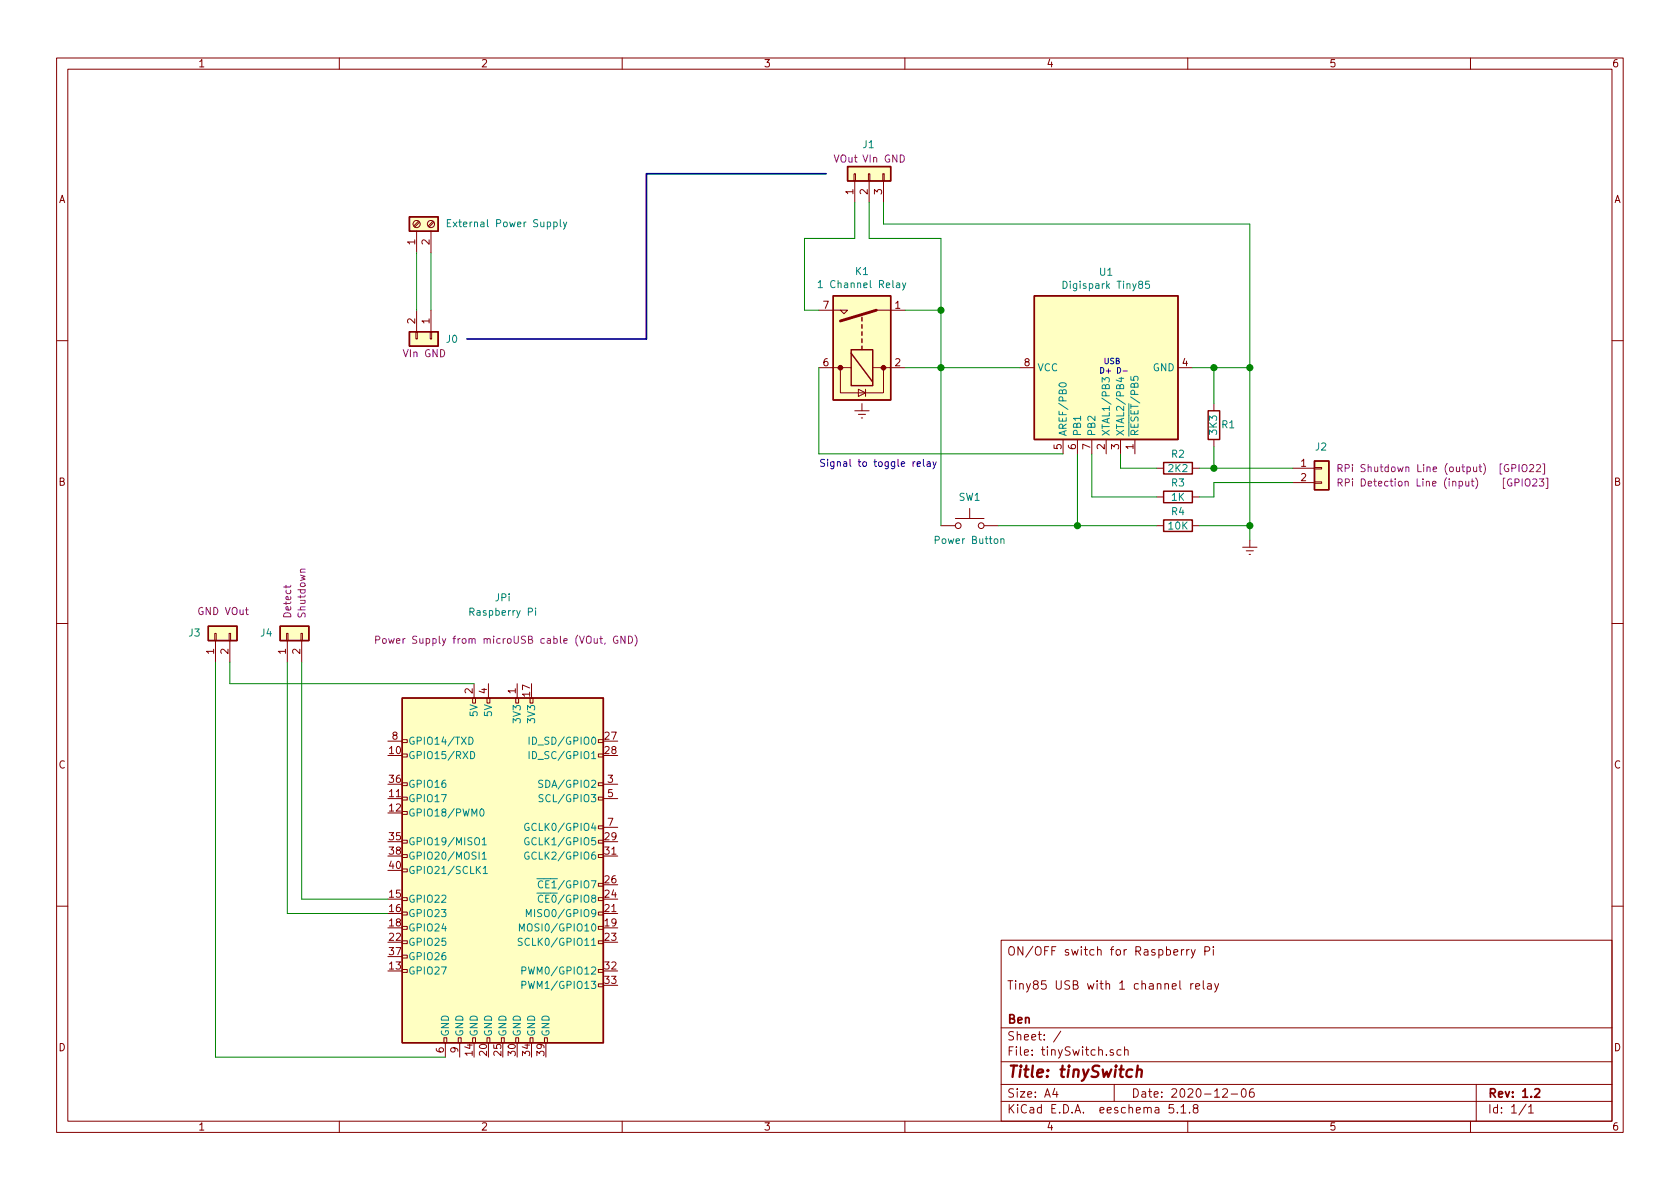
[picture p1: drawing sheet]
EESchema Schematic File Version 4
EELAYER 30 0
EELAYER END
$Descr A4 11693 8268
encoding utf-8
Sheet 1 1
Title "tinySwitch"
Date "2020-12-06"
Rev "1.2"
Comp "Ben"
Comment1 ""
Comment2 "Tiny85 USB with 1 channel relay"
Comment3 ""
Comment4 "ON/OFF switch for Raspberry Pi"
$EndDescr
$Comp
L Relay:DIPxx-1Axx-12xD K1
U 1 1
P 6000 2350
F 0 "K1" V 6467 2350 50  0000 C CNN
F 1 "1 Channel Relay" V 6376 2350 50  0000 C CNN
F 2 "Relay_THT:Relay_StandexMeder_DIP_LowProfile" H 6350 2300 50  0001 L CNN
F 3 "https://standexelectronics.com/wp-content/uploads/datasheet_reed_relay_DIP.pdf" H 6000 2350 50  0001 C CNN
	1    6000 2350
	0    -1   -1   0   
$EndComp
$Comp
L MCU_Microchip_ATtiny:ATtiny85V-10SU U1
U 1 1
P 7700 2550
F 0 "U1" V 7033 2550 50  0000 C CNN
F 1 "Digispark Tiny85" V 7124 2550 50  0000 C CNN
F 2 "Package_SO:SOIJ-8_5.3x5.3mm_P1.27mm" H 7700 2550 50  0001 C CIN
F 3 "http://ww1.microchip.com/downloads/en/DeviceDoc/atmel-2586-avr-8-bit-microcontroller-attiny25-attiny45-attiny85_datasheet.pdf" H 7700 2550 50  0001 C CNN
	1    7700 2550
	0    -1   1    0   
$EndComp
Wire Wire Line
	6300 2550 6550 2550
Wire Wire Line
	7400 3150 5700 3150
Wire Wire Line
	5700 3150 5700 2550
$Comp
L Switch:SW_Push SW1
U 1 1
P 6750 3650
F 0 "SW1" H 6750 3850 50  0000 C CNN
F 1 "Power Button" H 6750 3550 50  0000 C CNN
F 2 "" H 6750 3850 50  0001 C CNN
F 3 "~" H 6750 3850 50  0001 C CNN
	1    6750 3650
	1    0    0    -1  
$EndComp
Wire Wire Line
	6550 3650 6550 2550
Connection ~ 6550 2550
Wire Wire Line
	6550 2550 7100 2550
Wire Wire Line
	6950 3650 7500 3650
Wire Wire Line
	7500 3650 7500 3150
$Comp
L power:Earth #PWR?
U 1 1
P 6000 2800
F 0 "#PWR?" H 6000 2550 50  0001 C CNN
F 1 "Earth" H 6000 2650 50  0001 C CNN
F 2 "" H 6000 2800 50  0001 C CNN
F 3 "~" H 6000 2800 50  0001 C CNN
	1    6000 2800
	1    0    0    -1  
$EndComp
$Comp
L power:Earth #PWR?
U 1 1
P 8700 3750
F 0 "#PWR?" H 8700 3500 50  0001 C CNN
F 1 "Earth" H 8700 3600 50  0001 C CNN
F 2 "" H 8700 3750 50  0001 C CNN
F 3 "~" H 8700 3750 50  0001 C CNN
	1    8700 3750
	1    0    0    -1  
$EndComp
$Comp
L Device:R R4
U 1 1
P 8200 3650
F 0 "R4" V 8100 3650 50  0000 C CNN
F 1 "10K" V 8200 3650 50  0000 C CNN
F 2 "" V 8130 3650 50  0001 C CNN
F 3 "~" H 8200 3650 50  0001 C CNN
	1    8200 3650
	0    1    1    0   
$EndComp
Wire Wire Line
	7500 3650 8050 3650
Connection ~ 7500 3650
Wire Wire Line
	8350 3650 8700 3650
Wire Wire Line
	8700 3650 8700 2550
Wire Wire Line
	8700 2550 8450 2550
Connection ~ 8700 3650
Wire Wire Line
	6550 2550 6550 2150
Wire Wire Line
	6550 2150 6300 2150
Wire Wire Line
	6550 2150 6550 1650
Wire Wire Line
	6550 1650 6050 1650
Wire Wire Line
	6050 1650 6050 1400
Connection ~ 6550 2150
Wire Wire Line
	5700 2150 5600 2150
Wire Wire Line
	5600 2150 5600 1650
Wire Wire Line
	5600 1650 5950 1650
Wire Wire Line
	5950 1650 5950 1400
Wire Wire Line
	8700 2550 8700 1550
Wire Wire Line
	8700 1550 6150 1550
Wire Wire Line
	6150 1550 6150 1400
Connection ~ 8700 2550
Wire Wire Line
	7600 3150 7600 3450
Wire Wire Line
	7600 3450 8050 3450
$Comp
L Device:R R2
U 1 1
P 8200 3250
F 0 "R2" V 8100 3250 50  0000 C CNN
F 1 "2K2" V 8200 3250 50  0000 C CNN
F 2 "" V 8130 3250 50  0001 C CNN
F 3 "~" H 8200 3250 50  0001 C CNN
	1    8200 3250
	0    1    1    0   
$EndComp
$Comp
L Device:R R1
U 1 1
P 8450 2950
F 0 "R1" H 8350 2950 50  0000 C CNN
F 1 "3K3" V 8450 2950 50  0000 C CNN
F 2 "" V 8380 2950 50  0001 C CNN
F 3 "~" H 8450 2950 50  0001 C CNN
	1    8450 2950
	-1   0    0    1   
$EndComp
Wire Wire Line
	8450 2800 8450 2550
Connection ~ 8450 2550
Wire Wire Line
	8450 2550 8300 2550
$Comp
L Device:R R3
U 1 1
P 8200 3450
F 0 "R3" V 8100 3450 50  0000 C CNN
F 1 "1K" V 8200 3450 50  0000 C CNN
F 2 "" V 8130 3450 50  0001 C CNN
F 3 "~" H 8200 3450 50  0001 C CNN
	1    8200 3450
	0    1    1    0   
$EndComp
Wire Wire Line
	8050 3250 7800 3250
Wire Wire Line
	7800 3250 7800 3150
Text Notes 7650 2600 0    39   ~ 0
 USB\nD+ D-
Wire Wire Line
	8350 3250 8450 3250
Wire Wire Line
	8450 3250 8450 3100
Connection ~ 8450 3250
Wire Wire Line
	8450 3250 9000 3250
Wire Wire Line
	8350 3450 8450 3450
Wire Wire Line
	8450 3450 8450 3350
Wire Wire Line
	8450 3350 9000 3350
Wire Wire Line
	8700 3650 8700 3750
$Comp
L Connector_Generic:Conn_01x02 J2
U 1 1
P 9200 3250
F 0 "J2" H 9150 3400 50  0000 L CNN
F 1 "Conn_01x02" H 9280 3242 50  0001 L CNN
F 2 "" H 9200 3250 50  0001 C CNN
F 3 "~" H 9200 3250 50  0001 C CNN
F 4 "RPi Shutdown Line (output)  [GPIO22]" H 9300 3250 50  0000 L CNN "Output"
F 5 "RPi Detection Line (input)    [GPIO23]" H 9300 3150 50  0000 L CNN "Input"
	1    9200 3250
	1    0    0    -1  
$EndComp
$Comp
L Connector_Generic:Conn_01x03 J1
U 1 1
P 6050 1200
F 0 "J1" V 6250 1250 50  0000 R CNN
F 1 "Conn_01x03" H 6130 1151 50  0001 L CNN
F 2 "" H 6050 1200 50  0001 C CNN
F 3 "~" H 6050 1200 50  0001 C CNN
F 4 "VOut" V 6150 1450 50  0000 R CNN "vout"
F 5 "VIn" V 6150 1250 50  0000 R CNN "vin"
F 6 "GND" V 6150 1100 50  0000 R CNN "gnd"
	1    6050 1200
	0    -1   -1   0   
$EndComp
$Comp
L Connector:Raspberry_Pi_2_3 JPi
U 1 1
P 3500 6050
F 0 "JPi" H 3500 7950 50  0000 C CNN
F 1 "Raspberry Pi" H 3500 7850 50  0000 C CNN
F 2 "" H 3500 6050 50  0001 C CNN
F 3 "https://www.raspberrypi.org/documentation/hardware/raspberrypi/schematics/rpi_SCH_3bplus_1p0_reduced.pdf" H 3500 6050 50  0001 C CNN
	1    3500 6050
	1    0    0    -1  
$EndComp
$Comp
L Connector_Generic:Conn_01x02 J3
U 1 1
P 1500 4400
F 0 "J3" V 1500 4500 50  0000 L CNN
F 1 "Conn_01x02" H 1580 4392 50  0001 L CNN
F 2 "" H 1500 4400 50  0001 C CNN
F 3 "~" H 1500 4400 50  0001 C CNN
F 4 "Power Supply from microUSB cable (VOut, GND)" V 1450 1450 50  0000 L CNN "Supply"
F 5 "VOut" V 1650 4250 50  0000 C CNN "Vcc"
F 6 "GND" V 1650 4450 50  0000 C CNN "GND"
	1    1500 4400
	0    -1   -1   0   
$EndComp
Wire Wire Line
	3300 4750 1600 4750
Wire Wire Line
	1600 4750 1600 4600
Wire Wire Line
	3100 7350 1500 7350
Wire Wire Line
	1500 7350 1500 4600
$Comp
L Connector_Generic:Conn_01x02 J4
U 1 1
P 2000 4400
F 0 "J4" V 2000 4500 50  0000 L CNN
F 1 "Conn_01x02" H 2080 4392 50  0001 L CNN
F 2 "" H 2000 4400 50  0001 C CNN
F 3 "~" H 2000 4400 50  0001 C CNN
F 4 "Detect" H 2100 4400 50  0000 L CNN "Output"
F 5 "Shutdown" H 2100 4300 50  0000 L CNN "Input"
	1    2000 4400
	0    -1   -1   0   
$EndComp
$Comp
L Connector_Generic:Conn_01x02 J0
U 1 1
P 3000 2350
F 0 "J0" V 3000 2450 50  0000 L CNN
F 1 "Conn_01x02" H 3080 2342 50  0001 L CNN
F 2 "" H 3000 2350 50  0001 C CNN
F 3 "~" H 3000 2350 50  0001 C CNN
F 4 "GND" V 3100 2300 50  0000 L CNN "GND"
F 5 "VIn" V 3100 2150 50  0000 L CNN "VIn"
	1    3000 2350
	0    1    1    0   
$EndComp
$Comp
L Connector:Screw_Terminal_01x02 J?
U 1 1
P 2900 1550
F 0 "J?" V 2864 1362 50  0001 R CNN
F 1 "External Power Supply" V 2900 1350 50  0000 R CNN
F 2 "" H 2900 1550 50  0001 C CNN
F 3 "~" H 2900 1550 50  0001 C CNN
	1    2900 1550
	0    -1   -1   0   
$EndComp
Wire Wire Line
	2900 1750 2900 2150
Wire Wire Line
	3000 1750 3000 2150
Text Notes 5700 3250 0    49   ~ 0
Signal to toggle relay
Wire Wire Line
	2000 6350 2700 6350
Wire Wire Line
	2000 4600 2000 6350
Wire Wire Line
	2100 4600 2100 6250
Wire Wire Line
	2100 6250 2700 6250
Wire Bus Line
	3250 2350 4500 2350
Wire Bus Line
	4500 2350 4500 1200
Wire Bus Line
	4500 1200 5750 1200
$EndSCHEMATC
